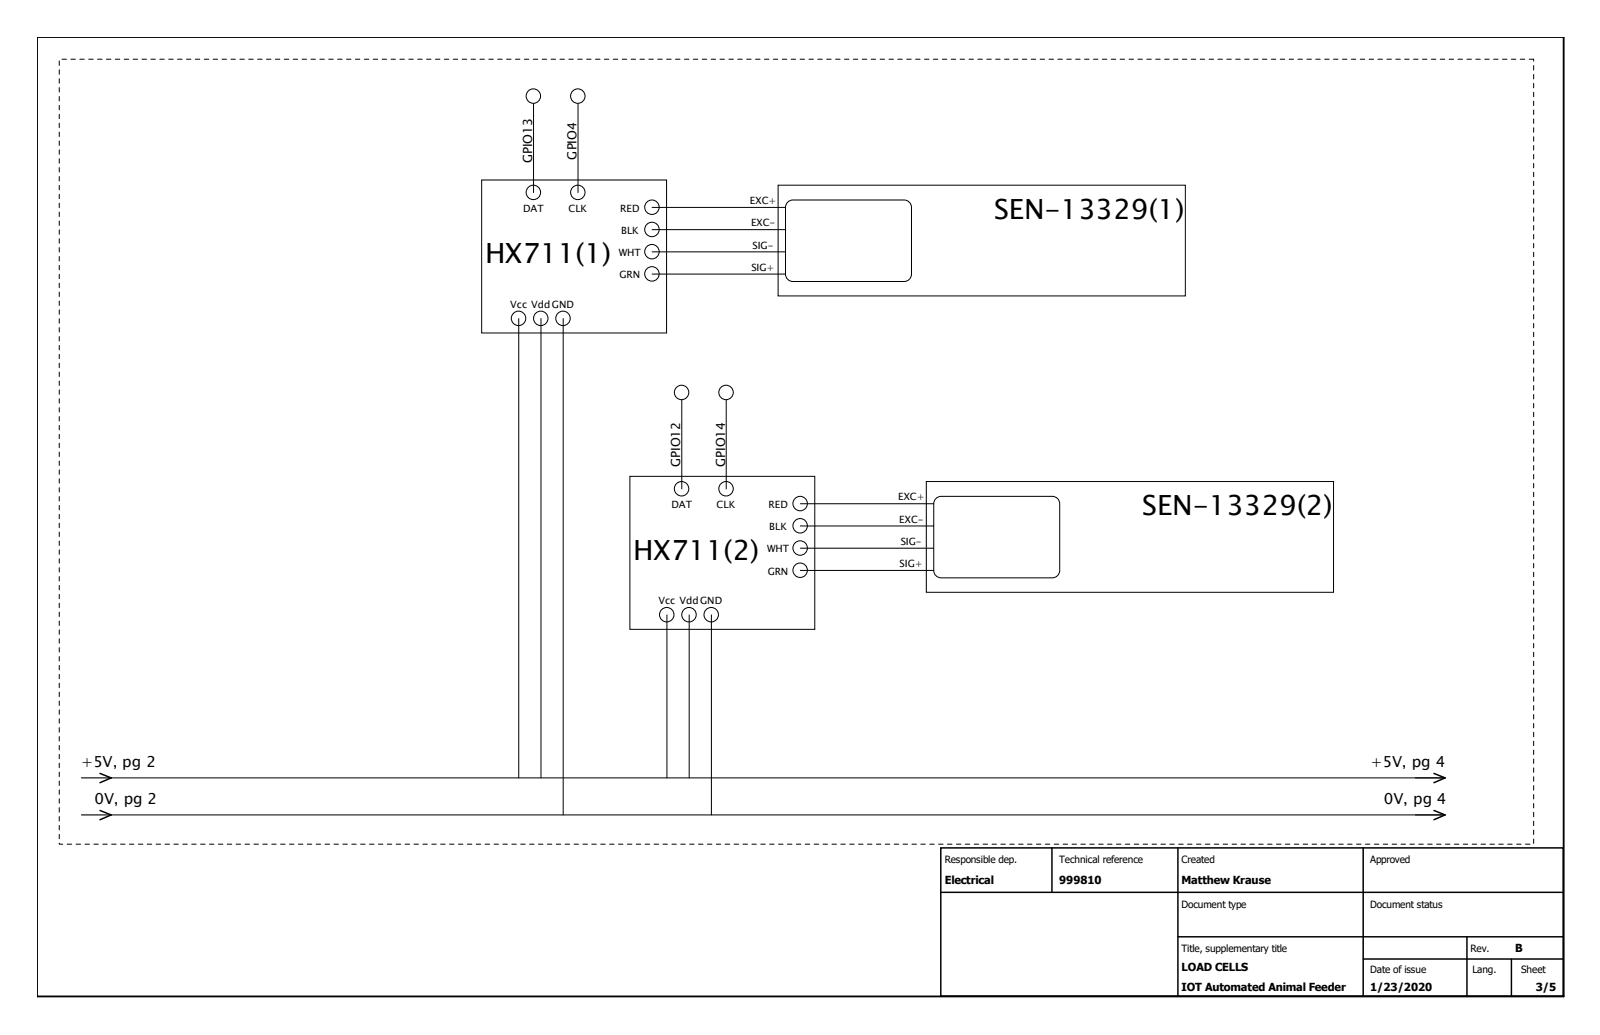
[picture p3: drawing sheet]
<svg xmlns="http://www.w3.org/2000/svg" width="432mm" height="279mm" viewBox="0 0 432 279" stroke-linecap="round" stroke-linejoin="round" font-family="sans-serif">
<g fill="none" stroke="#000" stroke-width=".27">
<path d="M144 28v24M156 28v24M130 48.6h49.9v41.3h-49.9zM176 56h36M210 50h109.9v29.9h-109.9zM212.6 54.6l.9-.5 .5-.1h30a2 2 0 0 1 2 2v18a2 2 0 0 1-2 2h-30a2 2 0 0 1-2-2v-18l.1-.5zM176 62h36M176 68h36M176 74h36M140 86v124M146 86v124M152 86v134"/>
<path d="M184 108v24M196 108v24M170 128.6h49.9v41.3h-49.9zM216 136h36M250 130h109.9v29.9h-109.9zM252.6 134.6l.9-.5 .5-.1h30a2 2 0 0 1 2 2v18a2 2 0 0 1-2 2h-30a2 2 0 0 1-2-2v-18l.1-.5zM216 142h36M216 148h36M216 154h36M180 166v44M186 166v44M192 166v54"/>
<path d="M30 210h360M30 220h360"/>
<circle cx="143.9" cy="25.9" r="1.95"/>
<circle cx="155.9" cy="25.9" r="1.95"/>
<circle cx="143.9" cy="51.9" r="1.95"/>
<circle cx="155.9" cy="51.9" r="1.95"/>
<circle cx="175.9" cy="55.9" r="1.95"/>
<circle cx="175.9" cy="67.9" r="1.95"/>
<circle cx="175.9" cy="73.9" r="1.95"/>
<circle cx="175.9" cy="61.9" r="1.95"/>
<circle cx="139.9" cy="85.9" r="1.95"/>
<circle cx="145.9" cy="85.9" r="1.95"/>
<circle cx="151.9" cy="85.9" r="1.95"/>
<circle cx="183.9" cy="105.9" r="1.95"/>
<circle cx="195.9" cy="105.9" r="1.95"/>
<circle cx="183.9" cy="131.9" r="1.95"/>
<circle cx="195.9" cy="131.9" r="1.95"/>
<circle cx="215.9" cy="135.9" r="1.95"/>
<circle cx="215.9" cy="141.9" r="1.95"/>
<circle cx="215.9" cy="153.9" r="1.95"/>
<circle cx="215.9" cy="147.9" r="1.95"/>
<circle cx="179.9" cy="165.9" r="1.95"/>
<circle cx="185.9" cy="165.9" r="1.95"/>
<circle cx="191.9" cy="165.9" r="1.95"/>
</g>
<path d="M22 210h8M22 220h8M382 210h8M382 220h8" fill="none" stroke="#000" stroke-width=".3"/>
<g fill="none" stroke="#000" stroke-width=".4">
<path d="M27 208.8l3 1.2-3 1.3M27 218.8l3 1.2-3 1.3M387 208.8l3 1.2-3 1.3M387 218.8l3 1.2-3 1.3M253.9 228.9h168v40h-168zM283.9 228.9v12M317.9 228.9v40M367.9 228.9v40M253.9 240.9h168M317.9 252.9h104M367.9 258.9h54M395.9 252.9v16"/>
<path d="M407.9 258.9v10"/>
</g>
<path d="M16 16h397.9v211.9h-397.9z" fill="none" stroke="#000" stroke-width=".27" stroke-dasharray="1.2"/>
<path d="M10 10h412v259h-412z" fill="none" stroke="#000" stroke-width=".5"/>
<g font-size="7.5">
<text x="268.3" y="59">SEN-13329(1)</text>
<text x="130.9" y="71">HX711(1)</text>
<text x="308.3" y="139">SEN-13329(2)</text>
<text x="170.9" y="151">HX711(2)</text>
</g>
<g font-size="4.1">
<text x="21.9" y="207.1">+5V, pg 2</text>
<text x="369.9" y="207.1">+5V, pg 4</text>
<text x="25.5" y="217.1">0V, pg 2</text>
<text x="373.5" y="217.1">0V, pg 4</text>
</g>
<g font-size="3.4">
<text x="143.6" y="44.1" transform="rotate(-90 143.6 44.1)">GPIO13</text>
<text x="155.6" y="43.1" transform="rotate(-90 155.6 43.1)">GPIO4</text>
<text x="183.6" y="126.1" transform="rotate(-90 183.6 126.1)">GPIO12</text>
<text x="195.7" y="126.1" transform="rotate(-90 195.7 126.1)">GPIO14</text>
</g>
<g font-size="3">
<text x="255" y="238.7">Electrical</text>
<text x="285.9" y="238.7">999810</text>
<text x="318.9" y="238.7">Matthew Krause</text>
<text x="408.9" y="257.1">B</text>
<text x="318.9" y="262.1">LOAD CELLS</text>
<text x="318.9" y="267.4">IOT Automated Animal Feeder</text>
<text x="369.8" y="267.4">1/23/2020</text>
<text x="414.5" y="267.4">3/5</text>
</g>
<g font-size="2.7">
<text x="141.2" y="57.1">DAT</text>
<text x="153.4" y="57.1">CLK</text>
<text x="167.4" y="57.1">RED</text>
<text x="202.4" y="55.1">EXC+</text>
<text x="167.6" y="63.1">BLK</text>
<text x="202.7" y="61.1">EXC-</text>
<text x="167" y="69.1">WHT</text>
<text x="203.1" y="67.1">SIG-</text>
<text x="167.2" y="75.1">GRN</text>
<text x="202.8" y="73.1">SIG+</text>
<text x="137.7" y="83.1">Vcc VddGND</text>
<text x="181.2" y="137.1">DAT</text>
<text x="193.4" y="137.1">CLK</text>
<text x="207.4" y="137.1">RED</text>
<text x="242.4" y="135.1">EXC+</text>
<text x="207.6" y="143.1">BLK</text>
<text x="242.7" y="141.1">EXC-</text>
<text x="207" y="149.1">WHT</text>
<text x="243.1" y="147.1">SIG-</text>
<text x="207.2" y="155.1">GRN</text>
<text x="242.8" y="153.1">SIG+</text>
<text x="177.7" y="163.1">Vcc VddGND</text>
<text x="255" y="233">Responsible dep.</text>
<text x="285.9" y="233">Technical reference</text>
<text x="318.9" y="233">Created</text>
<text x="369.8" y="233">Approved</text>
<text x="318.9" y="245.2">Document type</text>
<text x="369.8" y="245.2">Document status</text>
<text x="318.9" y="257">Title, supplementary title</text>
<text x="396.9" y="257">Rev.</text>
<text x="369.8" y="262.6">Date of issue</text>
<text x="397.4" y="262.6">Lang.</text>
<text x="410.5" y="262.6">Sheet</text>
</g>
</svg>
